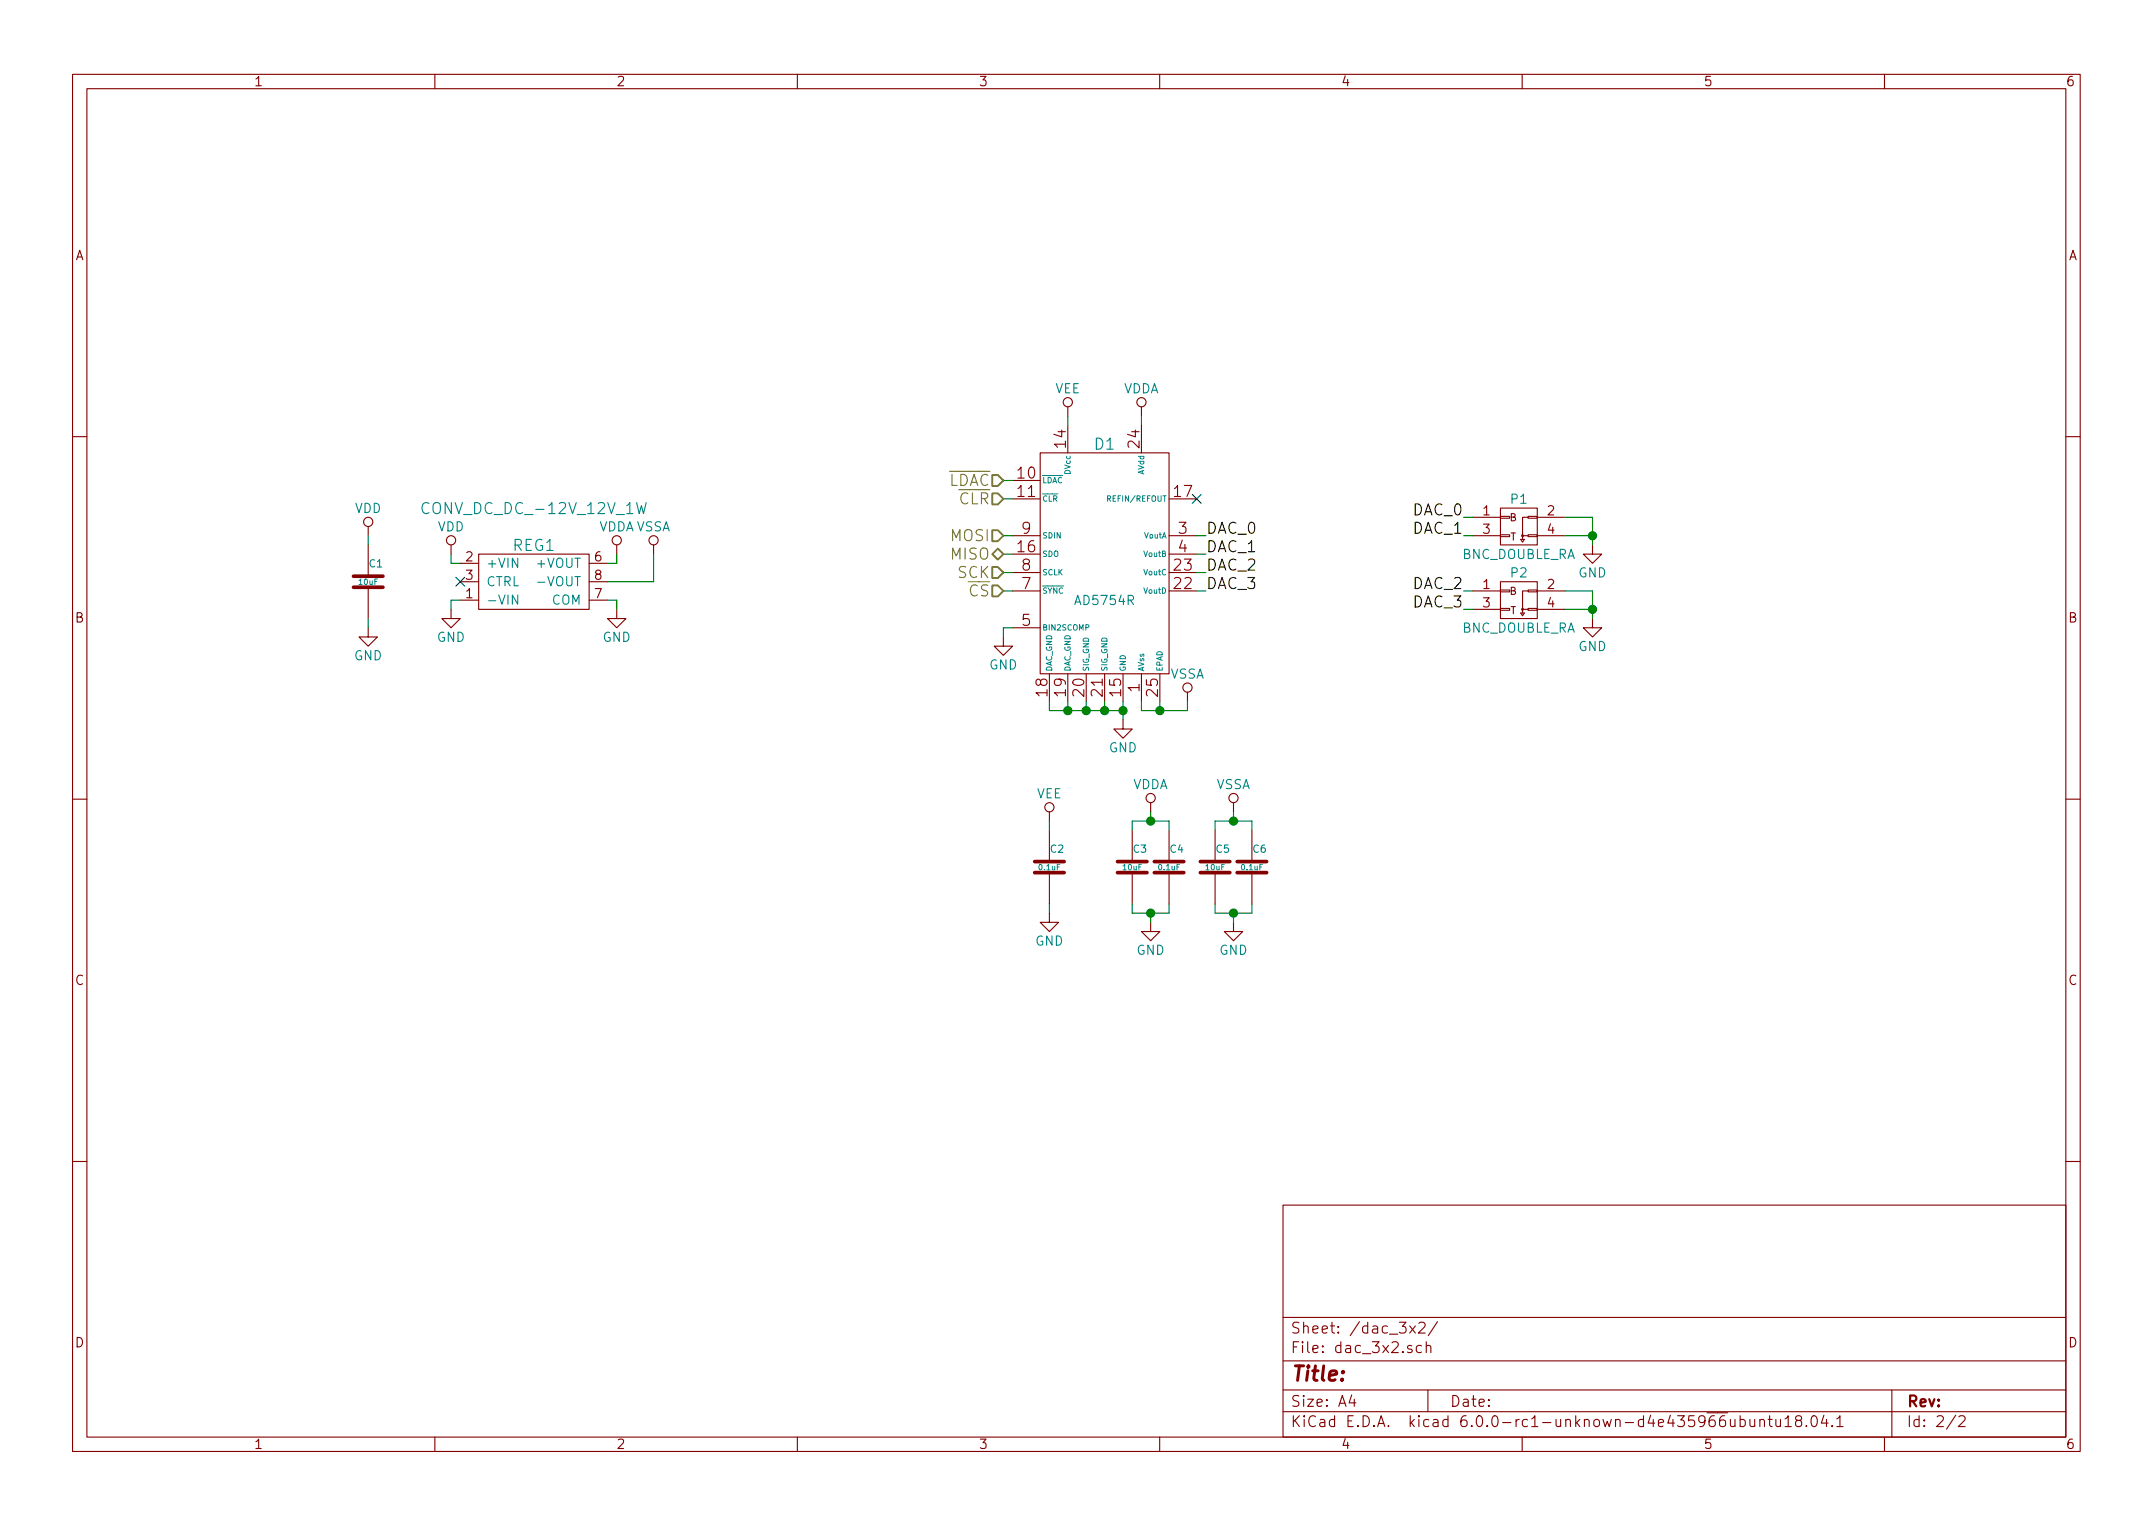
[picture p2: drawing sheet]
EESchema Schematic File Version 4
LIBS:dac_controller_3x2-cache
EELAYER 26 0
EELAYER END
$Descr A4 11693 8268
encoding utf-8
Sheet 2 2
Title ""
Date ""
Rev ""
Comp ""
Comment1 ""
Comment2 ""
Comment3 ""
Comment4 ""
$EndDescr
$Comp
L dac_controller_3x2:AD5754R D1
U 1 1
P 6000 3050
F 0 "D1" H 6000 3700 60  0000 C CNN
F 1 "AD5754R" H 6000 2850 50  0000 C CNN
F 2 "dac_controller_3x2:TSSOP_EP_24" H 6000 4250 60  0001 C CNN
F 3 "" H 6000 4250 60  0000 C CNN
F 4 "digikey" H 6000 4250 60  0001 C CNN "Vendor"
F 5 "AD5754RBREZ-REEL7CT-ND" H 6000 4250 60  0001 C CNN "PartNumber"
F 6 "IC DAC 16BIT DSP/SRL 24TSSOP" H 6000 4250 60  0001 C CNN "Description"
	1    6000 3050
	1    0    0    -1  
$EndComp
$Comp
L power:GND #PWR?
U 1 1
P 6100 3900
AR Path="/5B9CD89A" Ref="#PWR?"  Part="1" 
AR Path="/5B9BD3E3/5B9CD89A" Ref="#PWR015"  Part="1" 
F 0 "#PWR015" H 4900 2300 50  0001 C CNN
F 1 "GND" H 6100 3750 50  0000 C CNN
F 2 "" H 4900 2550 50  0001 C CNN
F 3 "" H 4900 2550 50  0001 C CNN
	1    6100 3900
	1    0    0    -1  
$EndComp
$Comp
L power:VEE #PWR?
U 1 1
P 5800 2250
AR Path="/5B9CD8A0" Ref="#PWR?"  Part="1" 
AR Path="/5B9BD3E3/5B9CD8A0" Ref="#PWR014"  Part="1" 
F 0 "#PWR014" H 1550 1400 50  0001 C CNN
F 1 "VEE" H 5800 2400 50  0000 C CNN
F 2 "" H 1550 1550 50  0001 C CNN
F 3 "" H 1550 1550 50  0001 C CNN
	1    5800 2250
	1    0    0    -1  
$EndComp
Wire Wire Line
	5800 2250 5800 2300
Wire Wire Line
	6100 3800 6100 3850
$Comp
L power:GND #PWR?
U 1 1
P 5450 3450
AR Path="/5B9CDA02" Ref="#PWR?"  Part="1" 
AR Path="/5B9BD3E3/5B9CDA02" Ref="#PWR011"  Part="1" 
F 0 "#PWR011" H 4250 1850 50  0001 C CNN
F 1 "GND" H 5450 3300 50  0000 C CNN
F 2 "" H 4250 2100 50  0001 C CNN
F 3 "" H 4250 2100 50  0001 C CNN
	1    5450 3450
	1    0    0    -1  
$EndComp
Wire Wire Line
	5450 3450 5450 3400
Wire Wire Line
	5450 3400 5500 3400
Wire Wire Line
	5500 2900 5450 2900
Wire Wire Line
	5500 3000 5450 3000
Wire Wire Line
	5500 3100 5450 3100
Wire Wire Line
	5500 3200 5450 3200
Wire Wire Line
	5500 2600 5450 2600
Wire Wire Line
	5500 2700 5450 2700
Text HLabel 5450 2600 0    60   Input ~ 0
~LDAC
Text HLabel 5450 2700 0    60   Input ~ 0
~CLR
Text HLabel 5450 2900 0    60   Input ~ 0
MOSI
Text HLabel 5450 3000 0    60   3State ~ 0
MISO
Text HLabel 5450 3100 0    60   Input ~ 0
SCK
Text HLabel 5450 3200 0    60   Input ~ 0
~CS
NoConn ~ 6500 2700
Wire Wire Line
	6200 3800 6200 3850
Wire Wire Line
	6200 3850 6300 3850
Wire Wire Line
	6300 3850 6300 3800
$Comp
L dac_controller_3x2:BNC_DOUBLE_RA P1
U 1 1
P 8250 2850
F 0 "P1" H 8250 3000 50  0000 C CNN
F 1 "BNC_DOUBLE_RA" H 8250 2700 50  0000 C CNN
F 2 "dac_controller_3x2:BNC_DOUBLE" H 8250 1650 60  0001 C CNN
F 3 "" H 8250 1650 60  0000 C CNN
F 4 "digikey" H 8350 3100 60  0001 C CNN "Vendor"
F 5 "ACX1655-ND" H 8450 3200 60  0001 C CNN "PartNumber"
F 6 "CONN BNC JACK R/A 75 OHM PCB" H 8550 3300 60  0001 C CNN "Description"
	1    8250 2850
	1    0    0    -1  
$EndComp
$Comp
L dac_controller_3x2:BNC_DOUBLE_RA P2
U 1 1
P 8250 3250
F 0 "P2" H 8250 3400 50  0000 C CNN
F 1 "BNC_DOUBLE_RA" H 8250 3100 50  0000 C CNN
F 2 "dac_controller_3x2:BNC_DOUBLE" H 8250 2050 60  0001 C CNN
F 3 "" H 8250 2050 60  0000 C CNN
F 4 "digikey" H 8350 3500 60  0001 C CNN "Vendor"
F 5 "ACX1655-ND" H 8450 3600 60  0001 C CNN "PartNumber"
F 6 "CONN BNC JACK R/A 75 OHM PCB" H 8550 3700 60  0001 C CNN "Description"
	1    8250 3250
	1    0    0    -1  
$EndComp
Wire Wire Line
	6500 2900 6550 2900
Wire Wire Line
	6500 3000 6550 3000
Wire Wire Line
	6500 3100 6550 3100
Wire Wire Line
	6500 3200 6550 3200
Text Label 6550 2900 0    60   ~ 0
DAC_0
Text Label 6550 3000 0    60   ~ 0
DAC_1
Text Label 6550 3100 0    60   ~ 0
DAC_2
Text Label 6550 3200 0    60   ~ 0
DAC_3
Text Label 7950 2800 2    60   ~ 0
DAC_0
Text Label 7950 2900 2    60   ~ 0
DAC_1
Text Label 7950 3200 2    60   ~ 0
DAC_2
Text Label 7950 3300 2    60   ~ 0
DAC_3
Wire Wire Line
	8000 2800 7950 2800
Wire Wire Line
	8000 2900 7950 2900
Wire Wire Line
	8000 3200 7950 3200
Wire Wire Line
	8000 3300 7950 3300
$Comp
L power:GND #PWR?
U 1 1
P 8650 2950
AR Path="/5B9CED9C" Ref="#PWR?"  Part="1" 
AR Path="/5B9BD3E3/5B9CED9C" Ref="#PWR022"  Part="1" 
F 0 "#PWR022" H 7450 1350 50  0001 C CNN
F 1 "GND" H 8650 2800 50  0000 C CNN
F 2 "" H 7450 1600 50  0001 C CNN
F 3 "" H 7450 1600 50  0001 C CNN
	1    8650 2950
	1    0    0    -1  
$EndComp
$Comp
L power:GND #PWR?
U 1 1
P 8650 3350
AR Path="/5B9CEDBF" Ref="#PWR?"  Part="1" 
AR Path="/5B9BD3E3/5B9CEDBF" Ref="#PWR023"  Part="1" 
F 0 "#PWR023" H 7450 1750 50  0001 C CNN
F 1 "GND" H 8650 3200 50  0000 C CNN
F 2 "" H 7450 2000 50  0001 C CNN
F 3 "" H 7450 2000 50  0001 C CNN
	1    8650 3350
	1    0    0    -1  
$EndComp
Wire Wire Line
	8500 2800 8650 2800
Wire Wire Line
	8650 2800 8650 2900
Wire Wire Line
	8500 2900 8650 2900
Connection ~ 8650 2900
Wire Wire Line
	8650 2900 8650 2950
Wire Wire Line
	8500 3200 8650 3200
Wire Wire Line
	8650 3200 8650 3300
Wire Wire Line
	8500 3300 8650 3300
Connection ~ 8650 3300
Wire Wire Line
	8650 3300 8650 3350
$Comp
L dac_controller_3x2:CONV_DC_DC_-12V_12V_1W REG1
U 1 1
P 2900 3050
F 0 "REG1" H 2900 3150 60  0000 C CNN
F 1 "CONV_DC_DC_-12V_12V_1W" H 2900 3350 60  0000 C CNN
F 2 "dac_controller_3x2:DC_DC_CONV_RSO" H 2900 3800 60  0001 C CNN
F 3 "" H 2900 3050 60  0000 C CNN
F 4 "digikey" H 2900 3600 60  0001 C CNN "Vendor"
F 5 "945-1579-5-ND" H 2900 3700 60  0001 C CNN "PartNumber"
F 6 "DC DC CONVERTER +/-12V 1W" H 2900 3500 60  0001 C CNN "Description"
	1    2900 3050
	1    0    0    -1  
$EndComp
$Comp
L power:GND #PWR?
U 1 1
P 2450 3300
AR Path="/5B9D47B5" Ref="#PWR?"  Part="1" 
AR Path="/5B9BD3E3/5B9D47B5" Ref="#PWR07"  Part="1" 
F 0 "#PWR07" H 1250 1700 50  0001 C CNN
F 1 "GND" H 2450 3150 50  0000 C CNN
F 2 "" H 1250 1950 50  0001 C CNN
F 3 "" H 1250 1950 50  0001 C CNN
	1    2450 3300
	1    0    0    -1  
$EndComp
$Comp
L power:VDD #PWR?
U 1 1
P 2450 3000
AR Path="/5B9D4A8E" Ref="#PWR?"  Part="1" 
AR Path="/5B9BD3E3/5B9D4A8E" Ref="#PWR06"  Part="1" 
F 0 "#PWR06" H 1200 1850 50  0001 C CNN
F 1 "VDD" H 2450 3150 50  0000 C CNN
F 2 "" H 1200 2000 50  0001 C CNN
F 3 "" H 1200 2000 50  0001 C CNN
	1    2450 3000
	1    0    0    -1  
$EndComp
Wire Wire Line
	2450 3000 2450 3050
Wire Wire Line
	2450 3050 2500 3050
Wire Wire Line
	2450 3300 2450 3250
Wire Wire Line
	2450 3250 2500 3250
NoConn ~ 2500 3150
$Comp
L power:GND #PWR?
U 1 1
P 3350 3300
AR Path="/5B9D5988" Ref="#PWR?"  Part="1" 
AR Path="/5B9BD3E3/5B9D5988" Ref="#PWR09"  Part="1" 
F 0 "#PWR09" H 2150 1700 50  0001 C CNN
F 1 "GND" H 3350 3150 50  0000 C CNN
F 2 "" H 2150 1950 50  0001 C CNN
F 3 "" H 2150 1950 50  0001 C CNN
	1    3350 3300
	1    0    0    -1  
$EndComp
Wire Wire Line
	3300 3250 3350 3250
Wire Wire Line
	3350 3250 3350 3300
$Comp
L power:VSSA #PWR010
U 1 1
P 3550 3000
F 0 "#PWR010" H 3550 2850 50  0001 C CNN
F 1 "VSSA" H 3550 3150 50  0000 C CNN
F 2 "" H 3550 3000 50  0001 C CNN
F 3 "" H 3550 3000 50  0001 C CNN
	1    3550 3000
	1    0    0    -1  
$EndComp
$Comp
L power:VDDA #PWR08
U 1 1
P 3350 3000
F 0 "#PWR08" H 3350 2850 50  0001 C CNN
F 1 "VDDA" H 3350 3150 50  0000 C CNN
F 2 "" H 3350 3000 50  0001 C CNN
F 3 "" H 3350 3000 50  0001 C CNN
	1    3350 3000
	1    0    0    -1  
$EndComp
Wire Wire Line
	3300 3050 3350 3050
Wire Wire Line
	3350 3050 3350 3000
$Comp
L power:VDDA #PWR016
U 1 1
P 6200 2250
F 0 "#PWR016" H 6200 2100 50  0001 C CNN
F 1 "VDDA" H 6200 2400 50  0000 C CNN
F 2 "" H 6200 2250 50  0001 C CNN
F 3 "" H 6200 2250 50  0001 C CNN
	1    6200 2250
	1    0    0    -1  
$EndComp
Wire Wire Line
	6200 2250 6200 2300
$Comp
L power:VSSA #PWR019
U 1 1
P 6450 3800
F 0 "#PWR019" H 6450 3650 50  0001 C CNN
F 1 "VSSA" H 6450 3950 50  0000 C CNN
F 2 "" H 6450 3800 50  0001 C CNN
F 3 "" H 6450 3800 50  0001 C CNN
	1    6450 3800
	1    0    0    -1  
$EndComp
Wire Wire Line
	6450 3800 6450 3850
Wire Wire Line
	6450 3850 6300 3850
Connection ~ 6300 3850
Wire Wire Line
	5700 3800 5700 3850
Wire Wire Line
	5700 3850 5800 3850
Connection ~ 6100 3850
Wire Wire Line
	6100 3850 6100 3900
Wire Wire Line
	5800 3800 5800 3850
Connection ~ 5800 3850
Wire Wire Line
	5800 3850 5900 3850
Wire Wire Line
	5900 3800 5900 3850
Connection ~ 5900 3850
Wire Wire Line
	5900 3850 6000 3850
Wire Wire Line
	6000 3800 6000 3850
Connection ~ 6000 3850
Wire Wire Line
	6000 3850 6100 3850
$Comp
L dac_controller_3x2:10uF C1
U 1 1
P 2000 3150
F 0 "C1" H 2000 3250 40  0000 L CNN
F 1 "10uF" H 2000 3150 30  0000 C CNN
F 2 "dac_controller_3x2:SM1210" H 2038 3000 30  0001 C CNN
F 3 "" H 2000 3150 60  0000 C CNN
F 4 "digikey" H 2100 3350 60  0001 C CNN "Vendor"
F 5 "445-4536-1-ND" H 2200 3450 60  0001 C CNN "PartNumber"
F 6 "CAP CER 10UF 50V 10% X7S 1210" H 2300 3550 60  0001 C CNN "Description"
	1    2000 3150
	1    0    0    -1  
$EndComp
$Comp
L dac_controller_3x2:0.1uF C2
U 1 1
P 5700 4700
F 0 "C2" H 5700 4800 40  0000 L CNN
F 1 "0.1uF" H 5700 4700 30  0000 C CNN
F 2 "dac_controller_3x2:SM1210" H 5738 4550 30  0001 C CNN
F 3 "" H 5700 4700 60  0000 C CNN
F 4 "digikey" H 5800 4900 60  0001 C CNN "Vendor"
F 5 "399-13229-1-ND" H 5900 5000 60  0001 C CNN "PartNumber"
F 6 "CAP CER 0.1UF 50V 10% X7R 1210" H 6000 5100 60  0001 C CNN "Description"
	1    5700 4700
	1    0    0    -1  
$EndComp
$Comp
L power:VEE #PWR?
U 1 1
P 5700 4450
AR Path="/5B9DDD31" Ref="#PWR?"  Part="1" 
AR Path="/5B9BD3E3/5B9DDD31" Ref="#PWR012"  Part="1" 
F 0 "#PWR012" H 1450 3600 50  0001 C CNN
F 1 "VEE" H 5700 4600 50  0000 C CNN
F 2 "" H 1450 3750 50  0001 C CNN
F 3 "" H 1450 3750 50  0001 C CNN
	1    5700 4450
	1    0    0    -1  
$EndComp
$Comp
L power:VDD #PWR?
U 1 1
P 2000 2900
AR Path="/5B9DEAD7" Ref="#PWR?"  Part="1" 
AR Path="/5B9BD3E3/5B9DEAD7" Ref="#PWR04"  Part="1" 
F 0 "#PWR04" H 750 1750 50  0001 C CNN
F 1 "VDD" H 2000 3050 50  0000 C CNN
F 2 "" H 750 1900 50  0001 C CNN
F 3 "" H 750 1900 50  0001 C CNN
	1    2000 2900
	1    0    0    -1  
$EndComp
$Comp
L power:GND #PWR?
U 1 1
P 2000 3400
AR Path="/5B9DEAF7" Ref="#PWR?"  Part="1" 
AR Path="/5B9BD3E3/5B9DEAF7" Ref="#PWR05"  Part="1" 
F 0 "#PWR05" H 800 1800 50  0001 C CNN
F 1 "GND" H 2000 3250 50  0000 C CNN
F 2 "" H 800 2050 50  0001 C CNN
F 3 "" H 800 2050 50  0001 C CNN
	1    2000 3400
	1    0    0    -1  
$EndComp
Wire Wire Line
	2000 2950 2000 2900
Wire Wire Line
	2000 3400 2000 3350
$Comp
L power:GND #PWR?
U 1 1
P 5700 4950
AR Path="/5B9E24E4" Ref="#PWR?"  Part="1" 
AR Path="/5B9BD3E3/5B9E24E4" Ref="#PWR013"  Part="1" 
F 0 "#PWR013" H 4500 3350 50  0001 C CNN
F 1 "GND" H 5700 4800 50  0000 C CNN
F 2 "" H 4500 3600 50  0001 C CNN
F 3 "" H 4500 3600 50  0001 C CNN
	1    5700 4950
	1    0    0    -1  
$EndComp
Wire Wire Line
	5700 4500 5700 4450
Wire Wire Line
	5700 4950 5700 4900
$Comp
L dac_controller_3x2:10uF C3
U 1 1
P 6150 4700
F 0 "C3" H 6150 4800 40  0000 L CNN
F 1 "10uF" H 6150 4700 30  0000 C CNN
F 2 "dac_controller_3x2:SM1210" H 6188 4550 30  0001 C CNN
F 3 "" H 6150 4700 60  0000 C CNN
F 4 "digikey" H 6250 4900 60  0001 C CNN "Vendor"
F 5 "445-4536-1-ND" H 6350 5000 60  0001 C CNN "PartNumber"
F 6 "CAP CER 10UF 50V 10% X7S 1210" H 6450 5100 60  0001 C CNN "Description"
	1    6150 4700
	1    0    0    -1  
$EndComp
$Comp
L dac_controller_3x2:0.1uF C4
U 1 1
P 6350 4700
F 0 "C4" H 6350 4800 40  0000 L CNN
F 1 "0.1uF" H 6350 4700 30  0000 C CNN
F 2 "dac_controller_3x2:SM1210" H 6388 4550 30  0001 C CNN
F 3 "" H 6350 4700 60  0000 C CNN
F 4 "digikey" H 6450 4900 60  0001 C CNN "Vendor"
F 5 "399-13229-1-ND" H 6550 5000 60  0001 C CNN "PartNumber"
F 6 "CAP CER 0.1UF 50V 10% X7R 1210" H 6650 5100 60  0001 C CNN "Description"
	1    6350 4700
	1    0    0    -1  
$EndComp
$Comp
L power:VDDA #PWR017
U 1 1
P 6250 4400
F 0 "#PWR017" H 6250 4250 50  0001 C CNN
F 1 "VDDA" H 6250 4550 50  0000 C CNN
F 2 "" H 6250 4400 50  0001 C CNN
F 3 "" H 6250 4400 50  0001 C CNN
	1    6250 4400
	1    0    0    -1  
$EndComp
$Comp
L power:GND #PWR?
U 1 1
P 6250 5000
AR Path="/5B9E4421" Ref="#PWR?"  Part="1" 
AR Path="/5B9BD3E3/5B9E4421" Ref="#PWR018"  Part="1" 
F 0 "#PWR018" H 5050 3400 50  0001 C CNN
F 1 "GND" H 6250 4850 50  0000 C CNN
F 2 "" H 5050 3650 50  0001 C CNN
F 3 "" H 5050 3650 50  0001 C CNN
	1    6250 5000
	1    0    0    -1  
$EndComp
Wire Wire Line
	6150 4500 6150 4450
Wire Wire Line
	6150 4450 6250 4450
Wire Wire Line
	6350 4450 6350 4500
Wire Wire Line
	6150 4900 6150 4950
Wire Wire Line
	6150 4950 6250 4950
Wire Wire Line
	6350 4950 6350 4900
Wire Wire Line
	6250 5000 6250 4950
Connection ~ 6250 4950
Wire Wire Line
	6250 4950 6350 4950
$Comp
L dac_controller_3x2:10uF C5
U 1 1
P 6600 4700
F 0 "C5" H 6600 4800 40  0000 L CNN
F 1 "10uF" H 6600 4700 30  0000 C CNN
F 2 "dac_controller_3x2:SM1210" H 6638 4550 30  0001 C CNN
F 3 "" H 6600 4700 60  0000 C CNN
F 4 "digikey" H 6700 4900 60  0001 C CNN "Vendor"
F 5 "445-4536-1-ND" H 6800 5000 60  0001 C CNN "PartNumber"
F 6 "CAP CER 10UF 50V 10% X7S 1210" H 6900 5100 60  0001 C CNN "Description"
	1    6600 4700
	1    0    0    -1  
$EndComp
$Comp
L dac_controller_3x2:0.1uF C6
U 1 1
P 6800 4700
F 0 "C6" H 6800 4800 40  0000 L CNN
F 1 "0.1uF" H 6800 4700 30  0000 C CNN
F 2 "dac_controller_3x2:SM1210" H 6838 4550 30  0001 C CNN
F 3 "" H 6800 4700 60  0000 C CNN
F 4 "digikey" H 6900 4900 60  0001 C CNN "Vendor"
F 5 "399-13229-1-ND" H 7000 5000 60  0001 C CNN "PartNumber"
F 6 "CAP CER 0.1UF 50V 10% X7R 1210" H 7100 5100 60  0001 C CNN "Description"
	1    6800 4700
	1    0    0    -1  
$EndComp
$Comp
L power:GND #PWR?
U 1 1
P 6700 5000
AR Path="/5B9E87DC" Ref="#PWR?"  Part="1" 
AR Path="/5B9BD3E3/5B9E87DC" Ref="#PWR021"  Part="1" 
F 0 "#PWR021" H 5500 3400 50  0001 C CNN
F 1 "GND" H 6700 4850 50  0000 C CNN
F 2 "" H 5500 3650 50  0001 C CNN
F 3 "" H 5500 3650 50  0001 C CNN
	1    6700 5000
	1    0    0    -1  
$EndComp
Wire Wire Line
	6600 4500 6600 4450
Wire Wire Line
	6600 4450 6700 4450
Wire Wire Line
	6800 4450 6800 4500
Wire Wire Line
	6600 4900 6600 4950
Wire Wire Line
	6600 4950 6700 4950
Wire Wire Line
	6800 4950 6800 4900
Wire Wire Line
	6700 5000 6700 4950
Connection ~ 6700 4950
Wire Wire Line
	6700 4950 6800 4950
$Comp
L power:VSSA #PWR020
U 1 1
P 6700 4400
F 0 "#PWR020" H 6700 4250 50  0001 C CNN
F 1 "VSSA" H 6700 4550 50  0000 C CNN
F 2 "" H 6700 4400 50  0001 C CNN
F 3 "" H 6700 4400 50  0001 C CNN
	1    6700 4400
	1    0    0    -1  
$EndComp
Wire Wire Line
	6250 4450 6250 4400
Connection ~ 6250 4450
Wire Wire Line
	6250 4450 6350 4450
Wire Wire Line
	6700 4450 6700 4400
Connection ~ 6700 4450
Wire Wire Line
	6700 4450 6800 4450
Wire Wire Line
	3300 3150 3550 3150
Wire Wire Line
	3550 3150 3550 3000
$EndSCHEMATC
